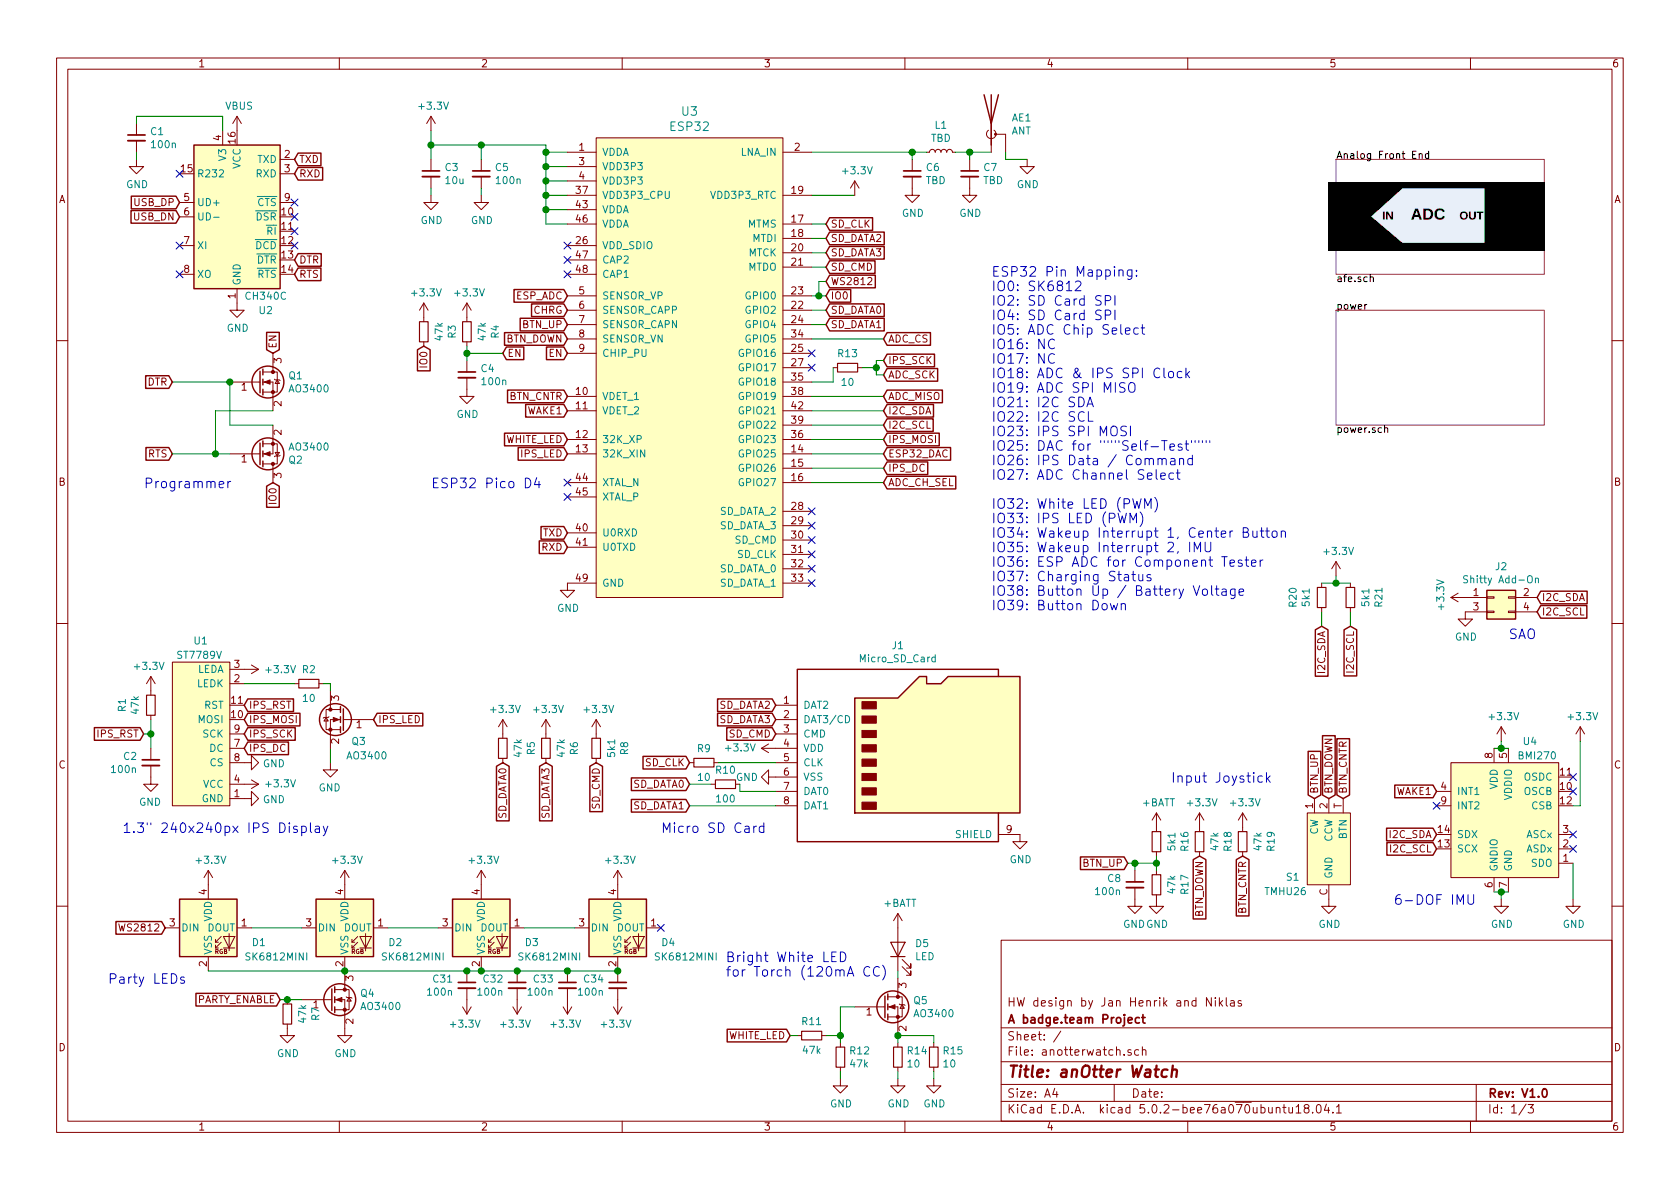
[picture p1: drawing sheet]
EESchema Schematic File Version 4
LIBS:anotterwatch-cache
EELAYER 26 0
EELAYER END
$Descr A4 11693 8268
encoding utf-8
Sheet 1 3
Title "anOtter Watch"
Date ""
Rev "V1.0"
Comp "A badge.team Project"
Comment1 "HW design by Jan Henrik and Niklas"
Comment2 ""
Comment3 ""
Comment4 ""
$EndDescr
$Comp
L Device:LED D5
U 1 1
P 6250 6600
F 0 "D5" V 6288 6483 50  0000 R CNN
F 1 "LED" V 6197 6483 50  0000 R CNN
F 2 "badgelib:RZX-S020CCW-0.4T" H 6250 6600 50  0001 C CNN
F 3 "https://de.aliexpress.com/item/2000-st-cke-Rolle-Ultra-slim-0-4mm-seite-view-LED-020-SMD-geeignet-f-r/32920375451.html" H 6250 6600 50  0001 C CNN
F 4 "RZX-S020CCW-0.4T" V 6250 6600 50  0001 C CNN "Type"
	1    6250 6600
	0    -1   -1   0   
$EndComp
$Comp
L power:GND #PWR032
U 1 1
P 6250 7500
F 0 "#PWR032" H 6250 7250 50  0001 C CNN
F 1 "GND" H 6255 7327 50  0000 C CNN
F 2 "" H 6250 7500 50  0001 C CNN
F 3 "" H 6250 7500 50  0001 C CNN
	1    6250 7500
	1    0    0    -1  
$EndComp
$Comp
L Device:R_Small R14
U 1 1
P 6250 7350
F 0 "R14" H 6309 7396 50  0000 L CNN
F 1 "10" H 6309 7305 50  0000 L CNN
F 2 "Resistor_SMD:R_0603_1608Metric" H 6250 7350 50  0001 C CNN
F 3 "~" H 6250 7350 50  0001 C CNN
	1    6250 7350
	1    0    0    -1  
$EndComp
Wire Wire Line
	6250 6750 6250 6800
$Comp
L power:+BATT #PWR031
U 1 1
P 6250 6450
F 0 "#PWR031" H 6250 6300 50  0001 C CNN
F 1 "+BATT" H 6265 6623 50  0000 C CNN
F 2 "" H 6250 6450 50  0001 C CNN
F 3 "" H 6250 6450 50  0001 C CNN
	1    6250 6450
	1    0    0    -1  
$EndComp
$Comp
L Device:R_Small R12
U 1 1
P 5850 7350
F 0 "R12" H 5909 7396 50  0000 L CNN
F 1 "47k" H 5909 7305 50  0000 L CNN
F 2 "Resistor_SMD:R_0402_1005Metric" H 5850 7350 50  0001 C CNN
F 3 "~" H 5850 7350 50  0001 C CNN
	1    5850 7350
	1    0    0    -1  
$EndComp
Wire Wire Line
	5850 7250 5850 7200
$Comp
L power:GND #PWR029
U 1 1
P 5850 7500
F 0 "#PWR029" H 5850 7250 50  0001 C CNN
F 1 "GND" H 5855 7327 50  0000 C CNN
F 2 "" H 5850 7500 50  0001 C CNN
F 3 "" H 5850 7500 50  0001 C CNN
	1    5850 7500
	1    0    0    -1  
$EndComp
Wire Wire Line
	5850 7500 5850 7450
$Comp
L badgelib:ST7789V U1
U 1 1
P 1400 5100
F 0 "U1" H 1350 5750 50  0000 L CNN
F 1 "ST7789V" H 1250 5650 50  0000 L CNN
F 2 "badgelib:ST7789V" H 2300 5550 50  0001 C CNN
F 3 "https://cdn-shop.adafruit.com/product-files/3787/FRD154B12001-A.pdf" H 2300 5550 50  0001 C CNN
	1    1400 5100
	-1   0    0    -1  
$EndComp
$Comp
L power:GND #PWR011
U 1 1
P 2300 5300
F 0 "#PWR011" H 2300 5050 50  0001 C CNN
F 1 "GND" H 2305 5127 50  0000 C CNN
F 2 "" H 2300 5300 50  0001 C CNN
F 3 "" H 2300 5300 50  0001 C CNN
	1    2300 5300
	-1   0    0    -1  
$EndComp
$Comp
L power:GND #PWR010
U 1 1
P 1700 5550
F 0 "#PWR010" H 1700 5300 50  0001 C CNN
F 1 "GND" V 1705 5422 50  0000 R CNN
F 2 "" H 1700 5550 50  0001 C CNN
F 3 "" H 1700 5550 50  0001 C CNN
	1    1700 5550
	0    -1   1    0   
$EndComp
$Comp
L Interface_USB:CH340G U2
U 1 1
P 1650 1500
F 0 "U2" H 1850 850 50  0000 C CNN
F 1 "CH340C" H 1850 950 50  0000 C CNN
F 2 "Package_SO:SOIC-16_3.9x9.9mm_P1.27mm" H 1700 950 50  0001 L CNN
F 3 "https://datasheet.lcsc.com/szlcsc/Jiangsu-Qin-Heng-CH340C_C84681.pdf" H 1300 2300 50  0001 C CNN
	1    1650 1500
	1    0    0    -1  
$EndComp
$Comp
L power:GND #PWR06
U 1 1
P 1650 2100
F 0 "#PWR06" H 1650 1850 50  0001 C CNN
F 1 "GND" H 1655 1927 50  0000 C CNN
F 2 "" H 1650 2100 50  0001 C CNN
F 3 "" H 1650 2100 50  0001 C CNN
	1    1650 2100
	1    0    0    -1  
$EndComp
$Comp
L Device:C_Small C1
U 1 1
P 950 950
F 0 "C1" H 1042 996 50  0000 L CNN
F 1 "100n" H 1042 905 50  0000 L CNN
F 2 "Capacitor_SMD:C_0402_1005Metric" H 950 950 50  0001 C CNN
F 3 "~" H 950 950 50  0001 C CNN
	1    950  950 
	1    0    0    -1  
$EndComp
$Comp
L power:GND #PWR01
U 1 1
P 950 1100
F 0 "#PWR01" H 950 850 50  0001 C CNN
F 1 "GND" H 955 927 50  0000 C CNN
F 2 "" H 950 1100 50  0001 C CNN
F 3 "" H 950 1100 50  0001 C CNN
	1    950  1100
	1    0    0    -1  
$EndComp
Wire Wire Line
	950  1100 950  1050
Wire Wire Line
	950  850  950  800 
NoConn ~ 1250 1900
NoConn ~ 1250 1700
NoConn ~ 1250 1200
NoConn ~ 2050 1400
NoConn ~ 2050 1500
NoConn ~ 2050 1600
NoConn ~ 2050 1700
Text GLabel 1250 1400 0    50   Input ~ 0
USB_DP
Text GLabel 1250 1500 0    50   Input ~ 0
USB_DN
Text GLabel 2050 1100 2    50   Input ~ 0
TXD
Text GLabel 2050 1200 2    50   Input ~ 0
RXD
Text GLabel 2050 1800 2    50   Input ~ 0
DTR
Text GLabel 2050 1900 2    50   Input ~ 0
RTS
$Comp
L power:VBUS #PWR05
U 1 1
P 1650 900
F 0 "#PWR05" H 1650 750 50  0001 C CNN
F 1 "VBUS" H 1665 1073 50  0000 C CNN
F 2 "" H 1650 900 50  0001 C CNN
F 3 "" H 1650 900 50  0001 C CNN
	1    1650 900 
	1    0    0    -1  
$EndComp
Text GLabel 1200 3150 0    50   Input ~ 0
RTS
Text GLabel 1200 2650 0    50   Input ~ 0
DTR
Text GLabel 1900 3350 3    50   Input ~ 0
IO0
Text GLabel 1900 2450 1    50   Input ~ 0
EN
Wire Wire Line
	3950 1050 3800 1050
Wire Wire Line
	3800 1050 3800 1000
Wire Wire Line
	3950 1150 3800 1150
Wire Wire Line
	3800 1150 3800 1050
Connection ~ 3800 1050
Wire Wire Line
	3950 1250 3800 1250
Wire Wire Line
	3800 1250 3800 1150
Connection ~ 3800 1150
Wire Wire Line
	3950 1350 3800 1350
Wire Wire Line
	3800 1350 3800 1250
Connection ~ 3800 1250
Wire Wire Line
	3950 1450 3800 1450
Wire Wire Line
	3800 1350 3800 1450
Connection ~ 3800 1350
Wire Wire Line
	3950 1550 3800 1550
Wire Wire Line
	3800 1550 3800 1450
Connection ~ 3800 1450
$Comp
L power:GND #PWR023
U 1 1
P 3950 4050
F 0 "#PWR023" H 3950 3800 50  0001 C CNN
F 1 "GND" H 3955 3877 50  0000 C CNN
F 2 "" H 3950 4050 50  0001 C CNN
F 3 "" H 3950 4050 50  0001 C CNN
	1    3950 4050
	1    0    0    -1  
$EndComp
Text GLabel 3950 3700 0    50   Input ~ 0
TXD
Text GLabel 3950 3800 0    50   Input ~ 0
RXD
Text GLabel 3950 2450 0    50   Input ~ 0
EN
Text GLabel 1700 4900 2    50   Input ~ 0
IPS_RST
$Comp
L Device:C_Small C5
U 1 1
P 3350 1200
F 0 "C5" H 3442 1246 50  0000 L CNN
F 1 "100n" H 3442 1155 50  0000 L CNN
F 2 "Capacitor_SMD:C_0402_1005Metric" H 3350 1200 50  0001 C CNN
F 3 "~" H 3350 1200 50  0001 C CNN
	1    3350 1200
	1    0    0    -1  
$EndComp
$Comp
L power:GND #PWR019
U 1 1
P 3350 1350
F 0 "#PWR019" H 3350 1100 50  0001 C CNN
F 1 "GND" H 3355 1177 50  0000 C CNN
F 2 "" H 3350 1350 50  0001 C CNN
F 3 "" H 3350 1350 50  0001 C CNN
	1    3350 1350
	1    0    0    -1  
$EndComp
Wire Wire Line
	3350 1350 3350 1300
$Comp
L Device:C_Small C3
U 1 1
P 3000 1200
F 0 "C3" H 3092 1246 50  0000 L CNN
F 1 "10u" H 3092 1155 50  0000 L CNN
F 2 "Capacitor_SMD:C_0603_1608Metric" H 3000 1200 50  0001 C CNN
F 3 "~" H 3000 1200 50  0001 C CNN
	1    3000 1200
	1    0    0    -1  
$EndComp
$Comp
L power:GND #PWR015
U 1 1
P 3000 1350
F 0 "#PWR015" H 3000 1100 50  0001 C CNN
F 1 "GND" H 3005 1177 50  0000 C CNN
F 2 "" H 3000 1350 50  0001 C CNN
F 3 "" H 3000 1350 50  0001 C CNN
	1    3000 1350
	1    0    0    -1  
$EndComp
Wire Wire Line
	3000 1350 3000 1300
Wire Wire Line
	3800 1000 3350 1000
Wire Wire Line
	3000 1000 3000 900 
Wire Wire Line
	3000 1000 3000 1100
Connection ~ 3000 1000
Wire Wire Line
	3350 1000 3350 1100
Connection ~ 3350 1000
Wire Wire Line
	3350 1000 3000 1000
NoConn ~ 3950 1700
$Comp
L Device:R_Small R4
U 1 1
P 3250 2300
F 0 "R4" V 3446 2300 50  0000 C CNN
F 1 "47k" V 3355 2300 50  0000 C CNN
F 2 "Resistor_SMD:R_0402_1005Metric" H 3250 2300 50  0001 C CNN
F 3 "~" H 3250 2300 50  0001 C CNN
	1    3250 2300
	1    0    0    -1  
$EndComp
$Comp
L Device:C_Small C4
U 1 1
P 3250 2600
F 0 "C4" H 3342 2646 50  0000 L CNN
F 1 "100n" H 3342 2555 50  0000 L CNN
F 2 "Capacitor_SMD:C_0402_1005Metric" H 3250 2600 50  0001 C CNN
F 3 "~" H 3250 2600 50  0001 C CNN
	1    3250 2600
	1    0    0    -1  
$EndComp
Wire Wire Line
	3250 2450 3250 2400
Text GLabel 3500 2450 2    50   Input ~ 0
EN
$Comp
L power:GND #PWR017
U 1 1
P 3250 2700
F 0 "#PWR017" H 3250 2450 50  0001 C CNN
F 1 "GND" H 3255 2527 50  0000 C CNN
F 2 "" H 3250 2700 50  0001 C CNN
F 3 "" H 3250 2700 50  0001 C CNN
	1    3250 2700
	1    0    0    -1  
$EndComp
Wire Wire Line
	3500 2450 3250 2450
Wire Wire Line
	3250 2450 3250 2500
Connection ~ 3250 2450
Wire Wire Line
	5950 1350 5650 1350
$Comp
L Device:C_Small C6
U 1 1
P 6350 1200
F 0 "C6" H 6442 1246 50  0000 L CNN
F 1 "TBD" H 6442 1155 50  0000 L CNN
F 2 "Capacitor_SMD:C_0402_1005Metric" H 6350 1200 50  0001 C CNN
F 3 "~" H 6350 1200 50  0001 C CNN
	1    6350 1200
	1    0    0    -1  
$EndComp
$Comp
L Device:C_Small C7
U 1 1
P 6750 1200
F 0 "C7" H 6842 1246 50  0000 L CNN
F 1 "TBD" H 6842 1155 50  0000 L CNN
F 2 "Capacitor_SMD:C_0402_1005Metric" H 6750 1200 50  0001 C CNN
F 3 "~" H 6750 1200 50  0001 C CNN
	1    6750 1200
	1    0    0    -1  
$EndComp
$Comp
L power:GND #PWR033
U 1 1
P 6350 1300
F 0 "#PWR033" H 6350 1050 50  0001 C CNN
F 1 "GND" H 6355 1127 50  0000 C CNN
F 2 "" H 6350 1300 50  0001 C CNN
F 3 "" H 6350 1300 50  0001 C CNN
	1    6350 1300
	1    0    0    -1  
$EndComp
$Comp
L power:GND #PWR035
U 1 1
P 6750 1300
F 0 "#PWR035" H 6750 1050 50  0001 C CNN
F 1 "GND" H 6755 1127 50  0000 C CNN
F 2 "" H 6750 1300 50  0001 C CNN
F 3 "" H 6750 1300 50  0001 C CNN
	1    6750 1300
	1    0    0    -1  
$EndComp
Wire Wire Line
	6350 1100 6350 1050
$Comp
L Device:L_Small L1
U 1 1
P 6550 1050
F 0 "L1" V 6735 1050 50  0000 C CNN
F 1 "TBD" V 6644 1050 50  0000 C CNN
F 2 "Inductor_SMD:L_0603_1608Metric" H 6550 1050 50  0001 C CNN
F 3 "~" H 6550 1050 50  0001 C CNN
	1    6550 1050
	0    -1   -1   0   
$EndComp
Wire Wire Line
	6350 1050 6450 1050
Connection ~ 6350 1050
Wire Wire Line
	6650 1050 6750 1050
Wire Wire Line
	6750 1100 6750 1050
Connection ~ 6750 1050
Wire Wire Line
	6750 1050 6900 1050
$Comp
L Device:Antenna_Shield AE1
U 1 1
P 6900 850
F 0 "AE1" H 7041 891 50  0000 L CNN
F 1 "ANT" H 7041 800 50  0000 L CNN
F 2 "badgelib:Texas_SWRA117D_2.4GHz_Left" H 6900 950 50  0001 C CNN
F 3 "~" H 6900 950 50  0001 C CNN
	1    6900 850 
	1    0    0    -1  
$EndComp
$Comp
L power:GND #PWR037
U 1 1
P 7150 1100
F 0 "#PWR037" H 7150 850 50  0001 C CNN
F 1 "GND" H 7155 927 50  0000 C CNN
F 2 "" H 7150 1100 50  0001 C CNN
F 3 "" H 7150 1100 50  0001 C CNN
	1    7150 1100
	1    0    0    -1  
$EndComp
Wire Wire Line
	7000 1050 7000 1100
Wire Wire Line
	7000 1100 7150 1100
$Sheet
S 9300 1100 1450 800 
U 5C72F19A
F0 "Analog Front End" 50
F1 "afe.sch" 50
$EndSheet
$Comp
L badgelib:TMHU26 S1
U 1 1
P 9250 5900
F 0 "S1" V 9050 6150 50  0000 C CNN
F 1 "TMHU26" V 8950 6200 50  0000 C CNN
F 2 "badgelib:TMHU26" H 9250 6100 50  0001 C CNN
F 3 "" H 9250 6100 50  0001 C CNN
	1    9250 5900
	0    -1   -1   0   
$EndComp
$Comp
L ESP32-footprints-Shem-Lib:ESP32 U3
U 1 1
P 4800 2600
F 0 "U3" H 4800 4437 60  0000 C CNN
F 1 "ESP32" H 4800 4331 60  0000 C CNN
F 2 "ESP32-footprints-Lib:ESP32" H 4800 975 60  0001 C CNN
F 3 "https://www.espressif.com/sites/default/files/documentation/esp32-pico-d4_datasheet_en.pdf" H 5250 3500 60  0001 C CNN
F 4 "https://github.com/adamjvr/ESP32-kiCAD-Footprints" H 4800 2600 50  0001 C CNN "Lib"
	1    4800 2600
	1    0    0    -1  
$EndComp
$Comp
L power:+3.3V #PWR014
U 1 1
P 3000 900
F 0 "#PWR014" H 3000 750 50  0001 C CNN
F 1 "+3.3V" H 3015 1073 50  0000 C CNN
F 2 "" H 3000 900 50  0001 C CNN
F 3 "" H 3000 900 50  0001 C CNN
	1    3000 900 
	1    0    0    -1  
$EndComp
$Comp
L power:+3.3V #PWR016
U 1 1
P 3250 2200
F 0 "#PWR016" H 3250 2050 50  0001 C CNN
F 1 "+3.3V" H 3265 2373 50  0000 C CNN
F 2 "" H 3250 2200 50  0001 C CNN
F 3 "" H 3250 2200 50  0001 C CNN
	1    3250 2200
	1    0    0    -1  
$EndComp
$Comp
L power:+3.3V #PWR07
U 1 1
P 1700 4650
F 0 "#PWR07" H 1700 4500 50  0001 C CNN
F 1 "+3.3V" V 1700 4900 50  0000 C CNN
F 2 "" H 1700 4650 50  0001 C CNN
F 3 "" H 1700 4650 50  0001 C CNN
	1    1700 4650
	0    1    1    0   
$EndComp
$Comp
L power:GND #PWR043
U 1 1
P 9250 6250
F 0 "#PWR043" H 9250 6000 50  0001 C CNN
F 1 "GND" H 9255 6077 50  0000 C CNN
F 2 "" H 9250 6250 50  0001 C CNN
F 3 "" H 9250 6250 50  0001 C CNN
	1    9250 6250
	1    0    0    -1  
$EndComp
$Comp
L Connector:Micro_SD_Card J1
U 1 1
P 6300 5200
F 0 "J1" H 6250 5917 50  0000 C CNN
F 1 "Micro_SD_Card" H 6250 5826 50  0000 C CNN
F 2 "ST-TF-003A:SUNTECH_ST-TF-003A" H 7450 5500 50  0001 C CNN
F 3 "http://katalog.we-online.de/em/datasheet/693072010801.pdf" H 6300 5200 50  0001 C CNN
	1    6300 5200
	1    0    0    -1  
$EndComp
$Comp
L Device:R_Small R9
U 1 1
P 4900 5300
F 0 "R9" V 4800 5300 50  0000 C CNN
F 1 "10" V 5000 5300 50  0000 C CNN
F 2 "Resistor_SMD:R_0603_1608Metric" H 4900 5300 50  0001 C CNN
F 3 "~" H 4900 5300 50  0001 C CNN
	1    4900 5300
	0    1    1    0   
$EndComp
Text GLabel 5400 4900 0    50   Input ~ 0
SD_DATA2
Text GLabel 5400 5000 0    50   Input ~ 0
SD_DATA3
Text GLabel 5400 5100 0    50   Input ~ 0
SD_CMD
Text GLabel 4800 5300 0    50   Input ~ 0
SD_CLK
Wire Wire Line
	5000 5300 5400 5300
$Comp
L power:+3.3V #PWR027
U 1 1
P 5400 5200
F 0 "#PWR027" H 5400 5050 50  0001 C CNN
F 1 "+3.3V" V 5400 5450 50  0000 C CNN
F 2 "" H 5400 5200 50  0001 C CNN
F 3 "" H 5400 5200 50  0001 C CNN
	1    5400 5200
	0    -1   -1   0   
$EndComp
$Comp
L power:GND #PWR028
U 1 1
P 5400 5400
F 0 "#PWR028" H 5400 5150 50  0001 C CNN
F 1 "GND" V 5400 5200 50  0000 C CNN
F 2 "" H 5400 5400 50  0001 C CNN
F 3 "" H 5400 5400 50  0001 C CNN
	1    5400 5400
	0    1    1    0   
$EndComp
Text GLabel 5750 2250 2    50   Input ~ 0
SD_DATA1
Text GLabel 4800 5450 0    50   Input ~ 0
SD_DATA0
$Comp
L Device:R_Small R10
U 1 1
P 5050 5450
F 0 "R10" V 4950 5450 50  0000 C CNN
F 1 "100" V 5150 5450 50  0000 C CNN
F 2 "Resistor_SMD:R_0402_1005Metric" H 5050 5450 50  0001 C CNN
F 3 "~" H 5050 5450 50  0001 C CNN
	1    5050 5450
	0    1    1    0   
$EndComp
Wire Wire Line
	4800 5600 5400 5600
Wire Wire Line
	5150 5450 5150 5500
Wire Wire Line
	5150 5500 5400 5500
Wire Wire Line
	4950 5450 4800 5450
$Comp
L power:GND #PWR036
U 1 1
P 7100 5800
F 0 "#PWR036" H 7100 5550 50  0001 C CNN
F 1 "GND" H 7105 5627 50  0000 C CNN
F 2 "" H 7100 5800 50  0001 C CNN
F 3 "" H 7100 5800 50  0001 C CNN
	1    7100 5800
	1    0    0    -1  
$EndComp
$Comp
L power:+3.3V #PWR030
U 1 1
P 5950 1350
F 0 "#PWR030" H 5950 1200 50  0001 C CNN
F 1 "+3.3V" H 5965 1523 50  0000 C CNN
F 2 "" H 5950 1350 50  0001 C CNN
F 3 "" H 5950 1350 50  0001 C CNN
	1    5950 1350
	1    0    0    -1  
$EndComp
$Comp
L Device:R_Small R13
U 1 1
P 5900 2550
F 0 "R13" V 5800 2550 50  0000 C CNN
F 1 "10" V 6000 2550 50  0000 C CNN
F 2 "Resistor_SMD:R_0603_1608Metric" H 5900 2550 50  0001 C CNN
F 3 "~" H 5900 2550 50  0001 C CNN
	1    5900 2550
	0    1    1    0   
$EndComp
Wire Wire Line
	5800 2650 5650 2650
Text GLabel 6150 2600 2    50   Input ~ 0
ADC_SCK
Text GLabel 6150 3050 2    50   Input ~ 0
IPS_MOSI
Wire Wire Line
	5650 3050 6150 3050
$Comp
L Device:R_Small R3
U 1 1
P 2950 2300
F 0 "R3" V 3146 2300 50  0000 C CNN
F 1 "47k" V 3055 2300 50  0000 C CNN
F 2 "Resistor_SMD:R_0402_1005Metric" H 2950 2300 50  0001 C CNN
F 3 "~" H 2950 2300 50  0001 C CNN
	1    2950 2300
	1    0    0    -1  
$EndComp
$Comp
L power:+3.3V #PWR013
U 1 1
P 2950 2200
F 0 "#PWR013" H 2950 2050 50  0001 C CNN
F 1 "+3.3V" H 2965 2373 50  0000 C CNN
F 2 "" H 2950 2200 50  0001 C CNN
F 3 "" H 2950 2200 50  0001 C CNN
	1    2950 2200
	1    0    0    -1  
$EndComp
Text GLabel 2950 2400 3    50   Input ~ 0
IO0
Text Notes 6900 4250 0    67   ~ 0
ESP32 Pin Mapping:\nIO0: SK6812\nIO2: SD Card SPI\nIO4: SD Card SPI\nIO5: ADC Chip Select\nIO16: NC\nIO17: NC\nIO18: ADC & IPS SPI Clock\nIO19: ADC SPI MISO\nIO21: I2C SDA\nIO22: I2C SCL\nIO23: IPS SPI MOSI\nIO25: DAC for """Self-Test"""\nIO26: IPS Data / Command\nIO27: ADC Channel Select\n\nIO32: White LED (PWM)\nIO33: IPS LED (PWM)\nIO34: Wakeup Interrupt 1, Center Button\nIO35: Wakeup Interrupt 2, IMU\nIO36: ESP ADC for Component Tester\nIO37: Charging Status\nIO38: Button Up / Battery Voltage\nIO39: Button Down
Text GLabel 5500 7200 0    50   Input ~ 0
WHITE_LED
Text GLabel 3950 2250 0    50   Input ~ 0
BTN_UP
Text GLabel 3950 2350 0    50   Input ~ 0
BTN_DOWN
Text GLabel 9150 5550 1    50   Input ~ 0
BTN_UP
Text GLabel 9250 5550 1    50   Input ~ 0
BTN_DOWN
$Comp
L Device:R_Small R16
U 1 1
P 8050 5850
F 0 "R16" V 8246 5850 50  0000 C CNN
F 1 "5k1" V 8155 5850 50  0000 C CNN
F 2 "Resistor_SMD:R_0402_1005Metric" H 8050 5850 50  0001 C CNN
F 3 "~" H 8050 5850 50  0001 C CNN
	1    8050 5850
	1    0    0    -1  
$EndComp
$Comp
L Device:R_Small R18
U 1 1
P 8350 5850
F 0 "R18" V 8546 5850 50  0000 C CNN
F 1 "47k" V 8455 5850 50  0000 C CNN
F 2 "Resistor_SMD:R_0402_1005Metric" H 8350 5850 50  0001 C CNN
F 3 "~" H 8350 5850 50  0001 C CNN
	1    8350 5850
	1    0    0    -1  
$EndComp
$Comp
L power:+3.3V #PWR041
U 1 1
P 8350 5750
F 0 "#PWR041" H 8350 5600 50  0001 C CNN
F 1 "+3.3V" H 8365 5923 50  0000 C CNN
F 2 "" H 8350 5750 50  0001 C CNN
F 3 "" H 8350 5750 50  0001 C CNN
	1    8350 5750
	1    0    0    -1  
$EndComp
Text GLabel 7850 6000 0    50   Input ~ 0
BTN_UP
Text GLabel 8350 5950 3    50   Input ~ 0
BTN_DOWN
Text GLabel 2600 5000 2    50   Input ~ 0
IPS_LED
NoConn ~ 5650 2450
NoConn ~ 5650 2550
Text GLabel 6150 3250 2    50   Input ~ 0
IPS_DC
Wire Wire Line
	5650 2850 6150 2850
Wire Wire Line
	6150 2950 5650 2950
Text GLabel 6150 2850 2    50   Input ~ 0
I2C_SDA
Text GLabel 6150 2950 2    50   Input ~ 0
I2C_SCL
Wire Wire Line
	6150 3250 5650 3250
Wire Wire Line
	5650 3350 6150 3350
Text GLabel 5750 2050 2    50   Input ~ 0
IO0
$Comp
L Device:R_Small R19
U 1 1
P 8650 5850
F 0 "R19" V 8846 5850 50  0000 C CNN
F 1 "47k" V 8755 5850 50  0000 C CNN
F 2 "Resistor_SMD:R_0402_1005Metric" H 8650 5850 50  0001 C CNN
F 3 "~" H 8650 5850 50  0001 C CNN
	1    8650 5850
	1    0    0    -1  
$EndComp
$Comp
L power:+3.3V #PWR042
U 1 1
P 8650 5750
F 0 "#PWR042" H 8650 5600 50  0001 C CNN
F 1 "+3.3V" H 8665 5923 50  0000 C CNN
F 2 "" H 8650 5750 50  0001 C CNN
F 3 "" H 8650 5750 50  0001 C CNN
	1    8650 5750
	1    0    0    -1  
$EndComp
Text GLabel 8650 5950 3    50   Input ~ 0
BTN_CNTR
Text GLabel 9350 5550 1    50   Input ~ 0
BTN_CNTR
Text GLabel 3950 2050 0    50   Input ~ 0
ESP_ADC
Text GLabel 6150 3350 2    50   Input ~ 0
ADC_CH_SEL
Text GLabel 3950 2850 0    50   Input ~ 0
WAKE1
Text GLabel 10000 5500 0    50   Input ~ 0
WAKE1
Text GLabel 1700 5200 2    50   Input ~ 0
IPS_DC
$Comp
L badgelib:BMI270 U4
U 1 1
P 10450 5700
F 0 "U4" H 10650 6250 50  0000 C CNN
F 1 "BMI270" H 10700 6150 50  0000 C CNN
F 2 "badgelib:BMI270" H 10400 6350 50  0001 C CNN
F 3 "http://www.mouser.com/ds/2/783/BST-BMI160-DS000-07-786474.pdf" H 10400 6350 50  0001 C CNN
F 4 "There is no BMI270 datasheet released yet" H 10450 5700 50  0001 C CNN "Field4"
	1    10450 5700
	1    0    0    -1  
$EndComp
Wire Wire Line
	5800 2650 5800 2550
Wire Wire Line
	5650 1050 6350 1050
Wire Wire Line
	2300 5200 2300 5300
$Comp
L power:+3.3V #PWR09
U 1 1
P 1700 5450
F 0 "#PWR09" H 1700 5300 50  0001 C CNN
F 1 "+3.3V" V 1700 5700 50  0000 C CNN
F 2 "" H 1700 5450 50  0001 C CNN
F 3 "" H 1700 5450 50  0001 C CNN
	1    1700 5450
	0    1    -1   0   
$EndComp
Wire Wire Line
	6150 3150 5650 3150
$Comp
L Device:Q_NMOS_GSD Q3
U 1 1
P 2400 5000
F 0 "Q3" H 2250 4850 50  0000 L CNN
F 1 "AO3400" H 2100 4750 50  0000 L CNN
F 2 "Package_TO_SOT_SMD:SOT-23" H 2600 5100 50  0001 C CNN
F 3 "http://aosmd.com/pdfs/datasheet/AO3400.pdf" H 2400 5000 50  0001 C CNN
	1    2400 5000
	-1   0    0    -1  
$EndComp
Text GLabel 1700 5100 2    50   Input ~ 0
IPS_SCK
Text GLabel 1700 5000 2    50   Input ~ 0
IPS_MOSI
$Comp
L power:+3.3V #PWR045
U 1 1
P 10450 5150
F 0 "#PWR045" H 10450 5000 50  0001 C CNN
F 1 "+3.3V" H 10465 5323 50  0000 C CNN
F 2 "" H 10450 5150 50  0001 C CNN
F 3 "" H 10450 5150 50  0001 C CNN
	1    10450 5150
	1    0    0    -1  
$EndComp
Wire Wire Line
	10450 5150 10450 5200
Wire Wire Line
	10450 5200 10500 5200
Wire Wire Line
	10450 5200 10400 5200
Connection ~ 10450 5200
$Comp
L power:GND #PWR046
U 1 1
P 10450 6250
F 0 "#PWR046" H 10450 6000 50  0001 C CNN
F 1 "GND" H 10455 6077 50  0000 C CNN
F 2 "" H 10450 6250 50  0001 C CNN
F 3 "" H 10450 6250 50  0001 C CNN
	1    10450 6250
	1    0    0    -1  
$EndComp
Wire Wire Line
	10450 6250 10450 6200
Wire Wire Line
	10450 6200 10500 6200
Wire Wire Line
	10400 6200 10450 6200
Connection ~ 10450 6200
$Comp
L power:GND #PWR049
U 1 1
P 10950 6250
F 0 "#PWR049" H 10950 6000 50  0001 C CNN
F 1 "GND" H 10955 6077 50  0000 C CNN
F 2 "" H 10950 6250 50  0001 C CNN
F 3 "" H 10950 6250 50  0001 C CNN
	1    10950 6250
	1    0    0    -1  
$EndComp
Wire Wire Line
	10950 6250 10950 6000
Text GLabel 10000 5800 0    50   Input ~ 0
I2C_SDA
Text GLabel 10000 5900 0    50   Input ~ 0
I2C_SCL
$Comp
L power:+3.3V #PWR050
U 1 1
P 11000 5150
F 0 "#PWR050" H 11000 5000 50  0001 C CNN
F 1 "+3.3V" H 11015 5323 50  0000 C CNN
F 2 "" H 11000 5150 50  0001 C CNN
F 3 "" H 11000 5150 50  0001 C CNN
	1    11000 5150
	1    0    0    -1  
$EndComp
Wire Wire Line
	11000 5150 11000 5600
Wire Wire Line
	11000 5600 10950 5600
Text GLabel 9200 4350 3    50   Input ~ 0
I2C_SDA
Text GLabel 9400 4350 3    50   Input ~ 0
I2C_SCL
$Comp
L power:+3.3V #PWR044
U 1 1
P 9300 4000
F 0 "#PWR044" H 9300 3850 50  0001 C CNN
F 1 "+3.3V" H 9315 4173 50  0000 C CNN
F 2 "" H 9300 4000 50  0001 C CNN
F 3 "" H 9300 4000 50  0001 C CNN
	1    9300 4000
	1    0    0    -1  
$EndComp
$Comp
L Device:R_Small R21
U 1 1
P 9400 4150
F 0 "R21" V 9596 4150 50  0000 C CNN
F 1 "5k1" V 9505 4150 50  0000 C CNN
F 2 "Resistor_SMD:R_0402_1005Metric" H 9400 4150 50  0001 C CNN
F 3 "~" H 9400 4150 50  0001 C CNN
	1    9400 4150
	1    0    0    -1  
$EndComp
$Comp
L Device:R_Small R20
U 1 1
P 9200 4150
F 0 "R20" V 9396 4150 50  0000 C CNN
F 1 "5k1" V 9305 4150 50  0000 C CNN
F 2 "Resistor_SMD:R_0402_1005Metric" H 9200 4150 50  0001 C CNN
F 3 "~" H 9200 4150 50  0001 C CNN
	1    9200 4150
	-1   0    0    1   
$EndComp
Wire Wire Line
	9200 4250 9200 4350
Wire Wire Line
	9400 4250 9400 4350
Wire Wire Line
	9300 4050 9300 4000
Connection ~ 9300 4050
Wire Wire Line
	6150 2750 5650 2750
Text GLabel 6150 3150 2    50   Input ~ 0
ESP32_DAC
Text GLabel 5750 1750 2    50   Input ~ 0
SD_DATA3
Text GLabel 5750 1650 2    50   Input ~ 0
SD_DATA2
Text GLabel 5750 1850 2    50   Input ~ 0
SD_CMD
Text GLabel 5750 1550 2    50   Input ~ 0
SD_CLK
Text GLabel 5750 2150 2    50   Input ~ 0
SD_DATA0
Text GLabel 3500 5300 3    50   Input ~ 0
SD_DATA0
Text GLabel 3800 5300 3    50   Input ~ 0
SD_DATA3
Text GLabel 4150 5300 3    50   Input ~ 0
SD_CMD
$Comp
L Device:R_Small R5
U 1 1
P 3500 5200
F 0 "R5" V 3696 5200 50  0000 C CNN
F 1 "47k" V 3605 5200 50  0000 C CNN
F 2 "Resistor_SMD:R_0402_1005Metric" H 3500 5200 50  0001 C CNN
F 3 "~" H 3500 5200 50  0001 C CNN
	1    3500 5200
	1    0    0    -1  
$EndComp
$Comp
L Device:R_Small R6
U 1 1
P 3800 5200
F 0 "R6" V 3996 5200 50  0000 C CNN
F 1 "47k" V 3905 5200 50  0000 C CNN
F 2 "Resistor_SMD:R_0402_1005Metric" H 3800 5200 50  0001 C CNN
F 3 "~" H 3800 5200 50  0001 C CNN
	1    3800 5200
	1    0    0    -1  
$EndComp
$Comp
L power:+3.3V #PWR020
U 1 1
P 3500 5100
F 0 "#PWR020" H 3500 4950 50  0001 C CNN
F 1 "+3.3V" H 3515 5273 50  0000 C CNN
F 2 "" H 3500 5100 50  0001 C CNN
F 3 "" H 3500 5100 50  0001 C CNN
	1    3500 5100
	1    0    0    -1  
$EndComp
$Comp
L power:+3.3V #PWR021
U 1 1
P 3800 5100
F 0 "#PWR021" H 3800 4950 50  0001 C CNN
F 1 "+3.3V" H 3815 5273 50  0000 C CNN
F 2 "" H 3800 5100 50  0001 C CNN
F 3 "" H 3800 5100 50  0001 C CNN
	1    3800 5100
	1    0    0    -1  
$EndComp
$Comp
L Device:R_Small R8
U 1 1
P 4150 5200
F 0 "R8" V 4346 5200 50  0000 C CNN
F 1 "5k1" V 4255 5200 50  0000 C CNN
F 2 "Resistor_SMD:R_0402_1005Metric" H 4150 5200 50  0001 C CNN
F 3 "~" H 4150 5200 50  0001 C CNN
	1    4150 5200
	1    0    0    -1  
$EndComp
$Comp
L power:+3.3V #PWR024
U 1 1
P 4150 5100
F 0 "#PWR024" H 4150 4950 50  0001 C CNN
F 1 "+3.3V" H 4165 5273 50  0000 C CNN
F 2 "" H 4150 5100 50  0001 C CNN
F 3 "" H 4150 5100 50  0001 C CNN
	1    4150 5100
	1    0    0    -1  
$EndComp
Wire Wire Line
	5750 1550 5650 1550
Wire Wire Line
	5650 1650 5750 1650
Wire Wire Line
	5750 1750 5650 1750
Wire Wire Line
	5650 1850 5750 1850
Wire Wire Line
	5650 2150 5750 2150
Wire Wire Line
	5750 2250 5650 2250
Text GLabel 6150 2350 2    50   Input ~ 0
ADC_CS
Wire Wire Line
	6150 2350 5650 2350
Text GLabel 6150 2750 2    50   Input ~ 0
ADC_MISO
Text GLabel 6150 2500 2    50   Input ~ 0
IPS_SCK
Wire Wire Line
	6150 2500 6100 2500
Wire Wire Line
	6100 2500 6100 2550
Wire Wire Line
	6100 2550 6000 2550
Wire Wire Line
	6100 2550 6100 2600
Wire Wire Line
	6100 2600 6150 2600
Connection ~ 6100 2550
Text GLabel 3950 3050 0    50   Input ~ 0
WHITE_LED
Text GLabel 3950 3150 0    50   Input ~ 0
IPS_LED
Text GLabel 3950 2150 0    50   Input ~ 0
CHRG
Text GLabel 4800 5600 0    50   Input ~ 0
SD_DATA1
$Comp
L LED:SK6812MINI D2
U 1 1
P 2400 6450
F 0 "D2" H 2700 6350 50  0000 L CNN
F 1 "SK6812MINI" H 2650 6250 50  0000 L CNN
F 2 "badgelib:LED_SK6812MINI_PLCC4_3.5x3.5mm_P1.75mm" H 2450 6150 50  0001 L TNN
F 3 "https://cdn-shop.adafruit.com/product-files/2686/SK6812MINI_REV.01-1-2.pdf" H 2500 6075 50  0001 L TNN
	1    2400 6450
	1    0    0    -1  
$EndComp
$Comp
L LED:SK6812MINI D3
U 1 1
P 3350 6450
F 0 "D3" H 3650 6350 50  0000 L CNN
F 1 "SK6812MINI" H 3600 6250 50  0000 L CNN
F 2 "badgelib:LED_SK6812MINI_PLCC4_3.5x3.5mm_P1.75mm" H 3400 6150 50  0001 L TNN
F 3 "https://cdn-shop.adafruit.com/product-files/2686/SK6812MINI_REV.01-1-2.pdf" H 3450 6075 50  0001 L TNN
	1    3350 6450
	1    0    0    -1  
$EndComp
$Comp
L LED:SK6812MINI D4
U 1 1
P 4300 6450
F 0 "D4" H 4600 6350 50  0000 L CNN
F 1 "SK6812MINI" H 4550 6250 50  0000 L CNN
F 2 "badgelib:LED_SK6812MINI_PLCC4_3.5x3.5mm_P1.75mm" H 4350 6150 50  0001 L TNN
F 3 "https://cdn-shop.adafruit.com/product-files/2686/SK6812MINI_REV.01-1-2.pdf" H 4400 6075 50  0001 L TNN
	1    4300 6450
	1    0    0    -1  
$EndComp
Wire Wire Line
	1750 6450 2100 6450
Wire Wire Line
	2700 6450 3050 6450
Wire Wire Line
	3650 6450 4000 6450
Text GLabel 1150 6450 0    50   Input ~ 0
WS2812
Text GLabel 5750 1950 2    50   Input ~ 0
WS2812
Wire Wire Line
	5750 1950 5700 1950
Wire Wire Line
	5700 1950 5700 2050
Wire Wire Line
	5700 2050 5650 2050
Wire Wire Line
	5750 2050 5700 2050
Connection ~ 5700 2050
Text GLabel 3950 2750 0    50   Input ~ 0
BTN_CNTR
Connection ~ 5850 7200
$Comp
L power:GND #PWR08
U 1 1
P 1700 5300
F 0 "#PWR08" H 1700 5050 50  0001 C CNN
F 1 "GND" V 1705 5172 50  0000 R CNN
F 2 "" H 1700 5300 50  0001 C CNN
F 3 "" H 1700 5300 50  0001 C CNN
	1    1700 5300
	0    -1   1    0   
$EndComp
Text GLabel 1000 5100 0    50   Input ~ 0
IPS_RST
$Comp
L Device:R_Small R1
U 1 1
P 1050 4900
F 0 "R1" V 1246 4900 50  0000 C CNN
F 1 "47k" V 1155 4900 50  0000 C CNN
F 2 "Resistor_SMD:R_0402_1005Metric" H 1050 4900 50  0001 C CNN
F 3 "~" H 1050 4900 50  0001 C CNN
	1    1050 4900
	-1   0    0    -1  
$EndComp
$Comp
L power:+3.3V #PWR02
U 1 1
P 1050 4800
F 0 "#PWR02" H 1050 4650 50  0001 C CNN
F 1 "+3.3V" H 1065 4973 50  0000 C CNN
F 2 "" H 1050 4800 50  0001 C CNN
F 3 "" H 1050 4800 50  0001 C CNN
	1    1050 4800
	-1   0    0    -1  
$EndComp
$Comp
L Device:C_Small C2
U 1 1
P 1050 5300
F 0 "C2" H 1142 5346 50  0000 L CNN
F 1 "100n" H 1142 5255 50  0000 L CNN
F 2 "Capacitor_SMD:C_0402_1005Metric" H 1050 5300 50  0001 C CNN
F 3 "~" H 1050 5300 50  0001 C CNN
	1    1050 5300
	-1   0    0    -1  
$EndComp
$Comp
L power:GND #PWR03
U 1 1
P 1050 5400
F 0 "#PWR03" H 1050 5150 50  0001 C CNN
F 1 "GND" H 1055 5227 50  0000 C CNN
F 2 "" H 1050 5400 50  0001 C CNN
F 3 "" H 1050 5400 50  0001 C CNN
	1    1050 5400
	-1   0    0    -1  
$EndComp
Wire Wire Line
	1050 5200 1050 5100
Wire Wire Line
	1000 5100 1050 5100
Connection ~ 1050 5100
Wire Wire Line
	1050 5100 1050 5000
$Sheet
S 9300 2150 1450 800 
U 5C753B69
F0 "power" 50
F1 "power.sch" 50
$EndSheet
Wire Wire Line
	1550 800  950  800 
Wire Wire Line
	1550 800  1550 900 
$Comp
L Device:Q_NMOS_GSD Q1
U 1 1
P 1800 2650
F 0 "Q1" H 2005 2696 50  0000 L CNN
F 1 "AO3400" H 2005 2605 50  0000 L CNN
F 2 "Package_TO_SOT_SMD:SOT-23" H 2000 2750 50  0001 C CNN
F 3 "~" H 1800 2650 50  0001 C CNN
	1    1800 2650
	1    0    0    -1  
$EndComp
$Comp
L Device:Q_NMOS_GSD Q2
U 1 1
P 1800 3150
F 0 "Q2" H 2005 3196 50  0000 L CNN
F 1 "AO3400" H 2005 3105 50  0000 L CNN
F 2 "Package_TO_SOT_SMD:SOT-23" H 2000 3250 50  0001 C CNN
F 3 "~" H 1800 3150 50  0001 C CNN
	1    1800 3150
	1    0    0    1   
$EndComp
Wire Wire Line
	1600 3150 1500 3150
Wire Wire Line
	1200 2650 1600 2650
Wire Wire Line
	1900 2850 1500 2850
Wire Wire Line
	1500 2850 1500 3150
Connection ~ 1500 3150
Wire Wire Line
	1500 3150 1200 3150
Wire Wire Line
	1900 2950 1600 2950
Wire Wire Line
	1600 2950 1600 2650
Connection ~ 1600 2650
$Comp
L Connector_Generic:Conn_02x02_Odd_Even J2
U 1 1
P 10400 4150
F 0 "J2" H 10450 4367 50  0000 C CNN
F 1 "Shitty Add-On" H 10450 4276 50  0000 C CNN
F 2 "Connector_PinSocket_2.54mm:PinSocket_2x02_P2.54mm_Vertical_SMD" H 10400 4150 50  0001 C CNN
F 3 "~" H 10400 4150 50  0001 C CNN
	1    10400 4150
	1    0    0    -1  
$EndComp
$Comp
L power:+3.3V #PWR047
U 1 1
P 10200 4150
F 0 "#PWR047" H 10200 4000 50  0001 C CNN
F 1 "+3.3V" H 10215 4323 50  0000 C CNN
F 2 "" H 10200 4150 50  0001 C CNN
F 3 "" H 10200 4150 50  0001 C CNN
	1    10200 4150
	0    -1   -1   0   
$EndComp
$Comp
L power:GND #PWR048
U 1 1
P 10200 4250
F 0 "#PWR048" H 10200 4000 50  0001 C CNN
F 1 "GND" H 10205 4077 50  0000 C CNN
F 2 "" H 10200 4250 50  0001 C CNN
F 3 "" H 10200 4250 50  0001 C CNN
	1    10200 4250
	1    0    0    -1  
$EndComp
Text GLabel 10700 4150 2    50   Input ~ 0
I2C_SDA
Text GLabel 10700 4250 2    50   Input ~ 0
I2C_SCL
$Comp
L Device:Q_NMOS_GSD Q5
U 1 1
P 6150 7000
F 0 "Q5" H 6355 7046 50  0000 L CNN
F 1 "AO3400" H 6355 6955 50  0000 L CNN
F 2 "Package_TO_SOT_SMD:SOT-23" H 6350 7100 50  0001 C CNN
F 3 "http://aosmd.com/pdfs/datasheet/AO3400.pdf" H 6150 7000 50  0001 C CNN
	1    6150 7000
	1    0    0    -1  
$EndComp
Wire Wire Line
	6250 7250 6250 7200
Wire Wire Line
	6250 7450 6250 7500
$Comp
L power:GND #PWR034
U 1 1
P 6500 7500
F 0 "#PWR034" H 6500 7250 50  0001 C CNN
F 1 "GND" H 6505 7327 50  0000 C CNN
F 2 "" H 6500 7500 50  0001 C CNN
F 3 "" H 6500 7500 50  0001 C CNN
	1    6500 7500
	1    0    0    -1  
$EndComp
$Comp
L Device:R_Small R15
U 1 1
P 6500 7350
F 0 "R15" H 6559 7396 50  0000 L CNN
F 1 "10" H 6559 7305 50  0000 L CNN
F 2 "Resistor_SMD:R_0603_1608Metric" H 6500 7350 50  0001 C CNN
F 3 "~" H 6500 7350 50  0001 C CNN
	1    6500 7350
	1    0    0    -1  
$EndComp
Wire Wire Line
	6500 7450 6500 7500
Wire Wire Line
	6500 7250 6500 7200
Wire Wire Line
	6500 7200 6250 7200
Connection ~ 6250 7200
$Comp
L Device:R_Small R11
U 1 1
P 5650 7200
F 0 "R11" V 5550 7200 50  0000 C CNN
F 1 "47k" V 5750 7200 50  0000 C CNN
F 2 "Resistor_SMD:R_0402_1005Metric" H 5650 7200 50  0001 C CNN
F 3 "~" H 5650 7200 50  0001 C CNN
	1    5650 7200
	0    1    1    0   
$EndComp
Wire Wire Line
	5750 7200 5850 7200
Wire Wire Line
	5550 7200 5500 7200
Wire Wire Line
	5850 7200 5850 7000
Wire Wire Line
	5850 7000 5950 7000
$Comp
L power:+BATT #PWR039
U 1 1
P 8050 5750
F 0 "#PWR039" H 8050 5600 50  0001 C CNN
F 1 "+BATT" H 8065 5923 50  0000 C CNN
F 2 "" H 8050 5750 50  0001 C CNN
F 3 "" H 8050 5750 50  0001 C CNN
	1    8050 5750
	1    0    0    -1  
$EndComp
$Comp
L Device:R_Small R17
U 1 1
P 8050 6150
F 0 "R17" V 8246 6150 50  0000 C CNN
F 1 "47k" V 8155 6150 50  0000 C CNN
F 2 "Resistor_SMD:R_0402_1005Metric" H 8050 6150 50  0001 C CNN
F 3 "~" H 8050 6150 50  0001 C CNN
	1    8050 6150
	1    0    0    -1  
$EndComp
$Comp
L power:GND #PWR040
U 1 1
P 8050 6250
F 0 "#PWR040" H 8050 6000 50  0001 C CNN
F 1 "GND" H 8055 6077 50  0000 C CNN
F 2 "" H 8050 6250 50  0001 C CNN
F 3 "" H 8050 6250 50  0001 C CNN
	1    8050 6250
	1    0    0    -1  
$EndComp
Wire Wire Line
	2300 4750 2300 4800
$Comp
L Device:R_Small R2
U 1 1
P 2150 4750
F 0 "R2" V 2050 4750 50  0000 C CNN
F 1 "10" V 2250 4750 50  0000 C CNN
F 2 "Resistor_SMD:R_0603_1608Metric" H 2150 4750 50  0001 C CNN
F 3 "~" H 2150 4750 50  0001 C CNN
	1    2150 4750
	0    1    1    0   
$EndComp
Wire Wire Line
	2250 4750 2300 4750
Wire Wire Line
	2050 4750 1700 4750
$Comp
L Device:C_Small C8
U 1 1
P 7900 6150
F 0 "C8" H 7992 6196 50  0000 L CNN
F 1 "100n" H 7992 6105 50  0000 L CNN
F 2 "Capacitor_SMD:C_0402_1005Metric" H 7900 6150 50  0001 C CNN
F 3 "~" H 7900 6150 50  0001 C CNN
	1    7900 6150
	-1   0    0    -1  
$EndComp
$Comp
L power:GND #PWR038
U 1 1
P 7900 6250
F 0 "#PWR038" H 7900 6000 50  0001 C CNN
F 1 "GND" H 7905 6077 50  0000 C CNN
F 2 "" H 7900 6250 50  0001 C CNN
F 3 "" H 7900 6250 50  0001 C CNN
	1    7900 6250
	-1   0    0    -1  
$EndComp
Wire Wire Line
	8050 5950 8050 6000
Wire Wire Line
	7850 6000 7900 6000
Connection ~ 8050 6000
Wire Wire Line
	8050 6000 8050 6050
Wire Wire Line
	7900 6050 7900 6000
Connection ~ 7900 6000
Wire Wire Line
	7900 6000 8050 6000
Wire Wire Line
	9200 4050 9300 4050
Wire Wire Line
	9300 4050 9400 4050
Text Notes 1000 3400 0    67   ~ 0
Programmer
Text Notes 850  5800 0    67   ~ 0
1.3" 240x240px IPS Display
Text Notes 750  6850 0    67   ~ 0
Party LEDs
Text Notes 5050 6800 0    67   ~ 0
Bright White LED\nfor Torch (120mA CC)
Text Notes 4600 5800 0    67   ~ 0
Micro SD Card 
Text Notes 8150 5450 0    67   ~ 0
Input Joystick
Text Notes 9700 6300 0    67   ~ 0
6-DOF IMU
Text Notes 10500 4450 0    67   ~ 0
SAO
Text Notes 3000 3400 0    67   ~ 0
ESP32 Pico D4
$Comp
L LED:SK6812MINI D1
U 1 1
P 1450 6450
F 0 "D1" H 1750 6350 50  0000 L CNN
F 1 "SK6812MINI" H 1700 6250 50  0000 L CNN
F 2 "badgelib:LED_SK6812MINI_PLCC4_3.5x3.5mm_P1.75mm" H 1500 6150 50  0001 L TNN
F 3 "https://cdn-shop.adafruit.com/product-files/2686/SK6812MINI_REV.01-1-2.pdf" H 1550 6075 50  0001 L TNN
	1    1450 6450
	1    0    0    -1  
$EndComp
Text GLabel 1950 6950 0    50   Input ~ 0
PARTY_ENABLE
$Comp
L Device:C_Small C33
U 1 1
P 3950 6850
F 0 "C33" H 4042 6896 50  0000 L CNN
F 1 "100n" H 4042 6805 50  0000 L CNN
F 2 "Capacitor_SMD:C_0402_1005Metric" H 3950 6850 50  0001 C CNN
F 3 "~" H 3950 6850 50  0001 C CNN
	1    3950 6850
	-1   0    0    -1  
$EndComp
$Comp
L Device:C_Small C34
U 1 1
P 4300 6850
F 0 "C34" H 4392 6896 50  0000 L CNN
F 1 "100n" H 4392 6805 50  0000 L CNN
F 2 "Capacitor_SMD:C_0402_1005Metric" H 4300 6850 50  0001 C CNN
F 3 "~" H 4300 6850 50  0001 C CNN
	1    4300 6850
	-1   0    0    -1  
$EndComp
$Comp
L Device:C_Small C32
U 1 1
P 3600 6850
F 0 "C32" H 3692 6896 50  0000 L CNN
F 1 "100n" H 3692 6805 50  0000 L CNN
F 2 "Capacitor_SMD:C_0402_1005Metric" H 3600 6850 50  0001 C CNN
F 3 "~" H 3600 6850 50  0001 C CNN
	1    3600 6850
	-1   0    0    -1  
$EndComp
NoConn ~ 10000 5600
NoConn ~ 10950 5400
NoConn ~ 10950 5500
NoConn ~ 10950 5800
NoConn ~ 10950 5900
NoConn ~ 5650 3550
NoConn ~ 5650 3650
NoConn ~ 5650 3750
NoConn ~ 5650 3850
NoConn ~ 5650 3950
NoConn ~ 5650 4050
NoConn ~ 3950 1800
NoConn ~ 3950 1900
NoConn ~ 3950 3350
NoConn ~ 3950 3450
NoConn ~ 4600 6450
$Comp
L power:+3.3V #PWR0114
U 1 1
P 4300 6150
F 0 "#PWR0114" H 4300 6000 50  0001 C CNN
F 1 "+3.3V" H 4315 6323 50  0000 C CNN
F 2 "" H 4300 6150 50  0001 C CNN
F 3 "" H 4300 6150 50  0001 C CNN
	1    4300 6150
	1    0    0    -1  
$EndComp
$Comp
L power:+3.3V #PWR026
U 1 1
P 3350 6150
F 0 "#PWR026" H 3350 6000 50  0001 C CNN
F 1 "+3.3V" H 3365 6323 50  0000 C CNN
F 2 "" H 3350 6150 50  0001 C CNN
F 3 "" H 3350 6150 50  0001 C CNN
	1    3350 6150
	1    0    0    -1  
$EndComp
$Comp
L power:+3.3V #PWR018
U 1 1
P 2400 6150
F 0 "#PWR018" H 2400 6000 50  0001 C CNN
F 1 "+3.3V" H 2415 6323 50  0000 C CNN
F 2 "" H 2400 6150 50  0001 C CNN
F 3 "" H 2400 6150 50  0001 C CNN
	1    2400 6150
	1    0    0    -1  
$EndComp
$Comp
L power:+3.3V #PWR04
U 1 1
P 1450 6150
F 0 "#PWR04" H 1450 6000 50  0001 C CNN
F 1 "+3.3V" H 1465 6323 50  0000 C CNN
F 2 "" H 1450 6150 50  0001 C CNN
F 3 "" H 1450 6150 50  0001 C CNN
	1    1450 6150
	1    0    0    -1  
$EndComp
$Comp
L Device:Q_NMOS_GSD Q4
U 1 1
P 2300 6950
F 0 "Q4" H 2505 6996 50  0000 L CNN
F 1 "AO3400" H 2505 6905 50  0000 L CNN
F 2 "Package_TO_SOT_SMD:SOT-23" H 2500 7050 50  0001 C CNN
F 3 "http://aosmd.com/pdfs/datasheet/AO3400.pdf" H 2300 6950 50  0001 C CNN
	1    2300 6950
	1    0    0    -1  
$EndComp
Wire Wire Line
	1450 6750 2400 6750
Connection ~ 2400 6750
Connection ~ 3350 6750
Wire Wire Line
	3350 6750 3600 6750
$Comp
L power:GND #PWR022
U 1 1
P 2400 7150
F 0 "#PWR022" H 2400 6900 50  0001 C CNN
F 1 "GND" H 2405 6977 50  0000 C CNN
F 2 "" H 2400 7150 50  0001 C CNN
F 3 "" H 2400 7150 50  0001 C CNN
	1    2400 7150
	1    0    0    -1  
$EndComp
Connection ~ 3600 6750
Wire Wire Line
	3600 6750 3950 6750
Connection ~ 3950 6750
Wire Wire Line
	3950 6750 4300 6750
Connection ~ 4300 6750
$Comp
L Device:C_Small C31
U 1 1
P 3250 6850
F 0 "C31" H 3342 6896 50  0000 L CNN
F 1 "100n" H 3342 6805 50  0000 L CNN
F 2 "Capacitor_SMD:C_0402_1005Metric" H 3250 6850 50  0001 C CNN
F 3 "~" H 3250 6850 50  0001 C CNN
	1    3250 6850
	-1   0    0    -1  
$EndComp
Connection ~ 3250 6750
Wire Wire Line
	3250 6750 3350 6750
Wire Wire Line
	2400 6750 3250 6750
$Comp
L power:+3.3V #PWR025
U 1 1
P 3250 6950
F 0 "#PWR025" H 3250 6800 50  0001 C CNN
F 1 "+3.3V" H 3265 7123 50  0000 C CNN
F 2 "" H 3250 6950 50  0001 C CNN
F 3 "" H 3250 6950 50  0001 C CNN
	1    3250 6950
	-1   0    0    1   
$EndComp
$Comp
L power:+3.3V #PWR0102
U 1 1
P 3600 6950
F 0 "#PWR0102" H 3600 6800 50  0001 C CNN
F 1 "+3.3V" H 3615 7123 50  0000 C CNN
F 2 "" H 3600 6950 50  0001 C CNN
F 3 "" H 3600 6950 50  0001 C CNN
	1    3600 6950
	-1   0    0    1   
$EndComp
$Comp
L power:+3.3V #PWR0105
U 1 1
P 3950 6950
F 0 "#PWR0105" H 3950 6800 50  0001 C CNN
F 1 "+3.3V" H 3965 7123 50  0000 C CNN
F 2 "" H 3950 6950 50  0001 C CNN
F 3 "" H 3950 6950 50  0001 C CNN
	1    3950 6950
	-1   0    0    1   
$EndComp
$Comp
L power:+3.3V #PWR0115
U 1 1
P 4300 6950
F 0 "#PWR0115" H 4300 6800 50  0001 C CNN
F 1 "+3.3V" H 4315 7123 50  0000 C CNN
F 2 "" H 4300 6950 50  0001 C CNN
F 3 "" H 4300 6950 50  0001 C CNN
	1    4300 6950
	-1   0    0    1   
$EndComp
$Comp
L Device:R_Small R7
U 1 1
P 2000 7050
F 0 "R7" V 2196 7050 50  0000 C CNN
F 1 "47k" V 2105 7050 50  0000 C CNN
F 2 "Resistor_SMD:R_0402_1005Metric" H 2000 7050 50  0001 C CNN
F 3 "~" H 2000 7050 50  0001 C CNN
	1    2000 7050
	1    0    0    -1  
$EndComp
Wire Wire Line
	1950 6950 2000 6950
Connection ~ 2000 6950
Wire Wire Line
	2000 6950 2100 6950
$Comp
L power:GND #PWR012
U 1 1
P 2000 7150
F 0 "#PWR012" H 2000 6900 50  0001 C CNN
F 1 "GND" H 2005 6977 50  0000 C CNN
F 2 "" H 2000 7150 50  0001 C CNN
F 3 "" H 2000 7150 50  0001 C CNN
	1    2000 7150
	1    0    0    -1  
$EndComp
$EndSCHEMATC
